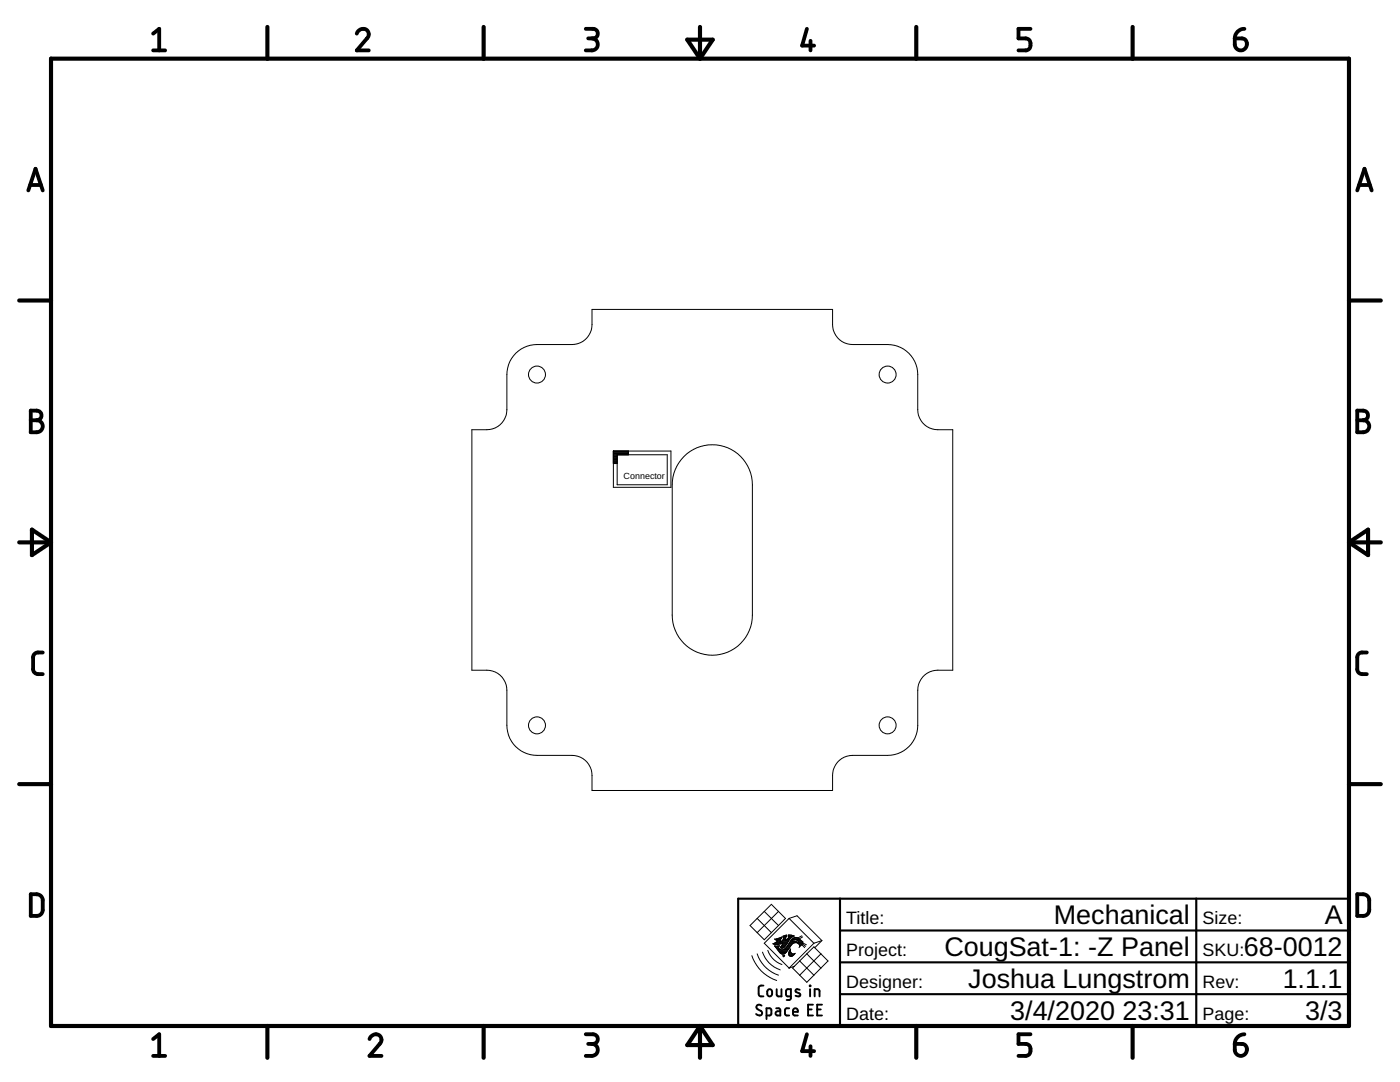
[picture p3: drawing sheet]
<svg xmlns="http://www.w3.org/2000/svg" width="279mm" height="216mm" viewBox="0 0 279 216" stroke-linecap="round" stroke-linejoin="round" font-family="sans-serif">
<g fill="none" stroke="#000" stroke-width=".2">
<path d="M102.9 70.5a6 6 0 0 1 4.3-1.8h7a4 4 0 0 0 4-4v-3h48v3a4 4 0 0 0 4 4h6.9a6 6 0 0 1 6.1 6v7a4 4 0 0 0 4 4h2.9v48h-2.9a4 4 0 0 0-4 4v7a6 6 0 0 1-6.1 6h-6.9a4 4 0 0 0-4 4v3h-48v-3a4 4 0 0 0-4-4h-7a6 6 0 0 1-6-6v-7a4 4 0 0 0-4-4h-3v-48h3a4 4 0 0 0 4-4v-7.6a5.9 5.9 0 0 1 1.7-3.6zM122.4 90h11.5v7.2h-11.5zM122.4 90.7h10.8v6h-10v-6M122.4 92.5h.8M122.4 92.4h.8M122.4 92.3h.8M122.4 92.2h.8M122.4 92.1h.8M122.4 91.9h.8M122.4 91.8h.8M122.4 91.7h.8M122.4 91.6h.8"/>
<path d="M122.4 91.5h.8M122.4 91.3h.8M122.4 91.2h.8M122.4 91.1h.8M122.4 91h.8M122.4 90.8h.8M122.4 90.6h3M122.4 90.5h3M122.4 90.4h3M122.4 90.3h3M122.4 90.1h3M125.4 90v.7"/>
<path d="M136.5 91.1a8 8 0 0 1 8.7-1.8 8 8 0 0 1 5 7.4v26a8 8 0 0 1-8 8 8 8 0 0 1-8-8v-26a8.1 8.1 0 0 1 2.3-5.6zM150.1 190.7a7.7 7.7 0 0 0 4.9 4.9M151.1 190.3a6.7 6.7 0 0 0 4.3 4.3M151.1 183.3l-1.4 1.4 2.8 2.8 2.9-2.8M151.1 183.3l2.8 2.8M152.2 190a5.6 5.6 0 0 0 3.5 3.5M152.5 181.9l1.4-1.5 2.9 2.9-1.4 1.4M152.5 181.9l-1.4 1.4M152.5 181.9l2.9 2.8M153.2 189.6a4.6 4.6 0 0 0 2.9 2.9M154.3 188.3h1.7M154.5 188.4h1"/>
<path d="M154.6 188.2h2.5M154.7 188.9h.7M154.7 187.5h1.1M154.8 189h.5M154.8 188h2.4M154.9 189.1h.4M154.9 187.6h.8M155 187.3h.9M155 189.2h.4M155 187.9h.7M155.1 189.4h.5M155.1 187.7h.6"/>
<path d="M155.1 187.8h.6M155.2 189.5h.6M155.2 188.8h.3M155.2 189.6h2M155.3 189v.1M155.3 189.7h1.8M155.4 181.9l-4.3 4.2M155.4 187.2h.6M155.4 188.9l.2-.2-1 .1 .9 1.1M155.4 188.9l-.1 .1M155.4 189.8h1.7M155.5 189.9h1.5"/>
<path d="M155.5 189.9l.5 .5 .6-.1M155.6 190.1h1.3M155.7 187.1h.3M155.7 187.9h1.6M155.7 190.2h1M155.7 187.6v.4M155.7 189h.8M155.8 189.1h.6M155.9 188.9l-.2 .1 .1 .1M155.9 188.9h.7M155.9 190.3h.7M155.9 187h.1"/>
<path d="M156 187l-1.4 .4 .6 .3-1 .6 .8 .2 1.3-.3-.3 .5M156 187v.3l-.3 .3M156 188.8h.7M156 188.7l-.1 .2M156 187.8h1.4M156 188.6h.8M156.1 188.5h.8M156.1 187.7h1.3M156.2 188.4h.8M156.2 187.6l-.5 .4M156.2 188.3h.9M156.2 187.6h.6"/>
<path d="M156.3 186.9h.7M156.3 190.8h.2M156.3 187.1h.5M156.3 187h.5M156.3 187.5h.5M156.4 187.3h.4M156.4 190.9h.1M156.4 189.5h.9M156.4 187.2h.4M156.4 186.8h.6M156.5 190.8l-.1 .1M156.6 190.6h.1"/>
<path d="M156.6 189.4h.8M156.6 190.6l-.4 .1 .2 .2M156.6 190.6l-.1 .2M156.7 189.2h.8M156.8 186.6h.2M156.8 189.1h.7M156.9 187.6h.6M157 189h.6M157 189a.92 .92 0 0 1-1.7 .1M157 186.9h-.2v.3M157 186.9v-.3l-.7 .2v.4l.1-.1-.2 .5M157 188.9h.7"/>
<path d="M157 187.5h.6M157.1 188.8h.7M157.2 187.3h.5M157.2 189.7l-.6 .6M157.2 188.6h.7M157.3 187.2h.5M157.3 188.5h.7M157.3 186.8h1.1M157.3 186.6h.7M157.3 189.5l-.1 .2M157.4 188.4h.7M157.4 187.1h.5"/>
<path d="M157.4 190.4l.2 .4M157.4 190.4h1.1M157.4 190.3h.7M157.4 190.2h.5M157.4 187l-.1-.4 1.2 .2a3 3 0 0 0-1.6 1.8l-.6 .6-.5-.1M157.4 187l-.6 .6v-.4M157.4 187h.7M157.4 190.5h1M157.4 190.1h.4M157.4 188.3h.8M157.5 186.9h.8M157.5 183.3l4.9 4.9"/>
<path d="M157.5 183.3l-5 4.9 5 5M157.5 183.3l1.6-.6 4.9 5M157.5 189.9h.3M157.5 190.6h.8M157.5 188.2h1M157.5 189.8h.3M157.6 189.7h.1M157.6 188h1.5M157.6 189.6l.2-.2-.1 .3M157.6 189.6l-.2 .8M157.6 189.6h.1M157.6 190.8h.5"/>
<path d="M157.6 187.9h1.4M157.7 189.5h.1M157.7 188.9l-.4 .6M157.7 189.7l.1 .4M157.7 187.8h1M157.7 187.8l-.7 1.2M157.7 187.8a1.15 1.15 0 0 1 2.1-.2l.2 .2M157.8 187.7h.4M157.8 190.1l.3 .2h.5M157.9 187.6h.4M158 187.5h.6M158.1 188.4l-.4 .5"/>
<path d="M158.1 187.3h1.4M158.3 187.2h1M158.5 190.4l-.5 .4h-.4M158.5 187.1h.6M158.6 190.3l.1-.1-.2 .2M158.6 190.3h.1M158.7 187.5h.9M159 187.6l.2 .1M159 187.6l-.4-.1-.5 .3h.6l.4 .2M159 187.6h.8M159.1 188l.2 .2M159.2 187.7h.7"/>
<path d="M159.2 188.2h.1M159.2 187.7l.2 .3M159.3 187.8h.8M159.3 188.2l-.6-.1-.6 .3M159.3 188.2h.1M159.3 188.3h.8M159.3 187.9h.9M159.4 188h.8M159.4 188v.2h-.1l.2 .2M159.4 188.2h.8M159.5 188.4h.5M159.5 188.4l.1 .3"/>
<path d="M159.5 188.5h.5M159.6 188.9l-.1 .2M159.6 188.6h.2M159.6 188.9h.1M159.6 191.7l2.8 2.9M159.6 188.8h.1M159.6 188.7v.2M160 188.5l.6 .6M160 186.7l-.8 .5M160 187.8l.2 .1M160.1 188.3l.7 .5M160.1 188.3l-.5 .6"/>
<path d="M160.2 188.2l.7 .3M160.2 186.9l-.7 .5M160.2 187.9l-.1 .4M161 190.3l-2.8 2.9 2.8 2.8 1.4-1.4M161 190.3l1.4-1.4 2.8 2.8-1.4 1.5M161 190.3l2.8 2.9M162.4 188.2l-4.9 5 1-.4M163.8 193.2l-1.4 1.4M163.8 190.3l-4.2 4.3M164 187.7l-1.6 .5M164 187.7l-1.4 1.4"/>
<circle cx="107.2" cy="74.7" r="1.69"/>
<circle cx="177.1" cy="74.7" r="1.69"/>
<circle cx="107.2" cy="144.7" r="1.69"/>
<circle cx="177.1" cy="144.7" r="1.69"/>
</g>
<g fill="none" stroke="#000" stroke-width=".83">
<path d="M10.2 11.7h259v193h-259zM53.4 5.4v6.3M96.5 5.4v6.3M137.2 7.9h5l-2.5 3.8zM139.7 5.4v6.3M182.9 5.4v6.3M226 5.4v6.3M3.8 60h6.4M269.2 60h6.4M3.8 108.2h6.4M6.4 105.7l3.8 2.5-3.8 2.6zM269.2 108.2h6.4"/>
<path d="M269.2 108.2l3.8-2.5v5.1zM3.8 156.5h6.4M269.2 156.5h6.4M53.4 204.7v6.4M96.5 204.7v6.4M139.7 204.7v6.4M139.7 204.7l2.5 3.8h-5zM182.9 204.7v6.4M226 204.7v6.4"/>
</g>
<g fill="none" stroke="#000" stroke-width=".76">
<path d="M30.6 6.7l1.2-.9v4.3M30.6 10.1h2.4M71.2 6.7a1.18 1.18 0 0 1 1.6-.9 1.18 1.18 0 0 1 .6 1.7l-2.2 2.6h2.4M116.9 5.8h1.4a.95 .95 0 0 1 1 .9 .95 .95 0 0 1-1 1h-.9M118.1 7.7a1.2 1.2 0 0 1 1.2 1.2 1.2 1.2 0 0 1-1.2 1.2h-1.2M161 5.8l-.9 3.3h2.4M161.8 8.1v2M205.7 5.8h-2.4v1.9h1.4a1.22 1.22 0 0 1 1 1.2 1.22 1.22 0 0 1-1 1.2h-1.4M246.4 7.7h1.5a1.2 1.2 0 0 1 .9 1.3 1.2 1.2 0 0 1-1.2 1 1.2 1.2 0 0 1-1.2-1.1zM248.3 5.8a1.92 1.92 0 0 0-1.9 1.9M5.7 38l1.4-4.3 1.4 4.3M6 36.9h2.2"/>
<path d="M270.9 38l1.4-4.3 1.4 4.3M271.2 36.9h2.2M6.1 81.9h1.2a.96 .96 0 0 1 1 1 .96 .96 0 0 1-1 1 1.2 1.2 0 0 1 1.2 1.2 1.2 1.2 0 0 1-1.2 1.2h-1.2zM6.1 83.9h1.2M270.9 81.9h1.2a.96 .96 0 0 1 .9 1 .96 .96 0 0 1-.9 1 1.2 1.2 0 0 1 1.2 1.2 1.2 1.2 0 0 1-1.2 1.2h-1.2zM270.9 83.9h1.2M8.5 130.2a1.65 1.65 0 0 0-1.6 .3l-.3 .6v2.4l.3 .7a1.71 1.71 0 0 0 1.6 .3M272.8 130.2a1.65 1.65 0 0 0-1.7 .3l-.2 .6v2.7l.2 .4a1.71 1.71 0 0 0 1.7 .3M6.1 178.4a2.43 2.43 0 0 1 2 .3l.3 .4 .1 .5v2.2l-.4 .7a2.35 2.35 0 0 1-2 .3zM270.9 178.4a2.43 2.43 0 0 1 1.9 .3l.3 .4 .2 .5-.1 2.2-.4 .7a2.35 2.35 0 0 1-1.9 .3zM30.6 207.3l1.2-.9v4.3M30.6 210.7h2.4"/>
<path d="M73.7 207.3a1.18 1.18 0 0 1 1.6-.9 1.18 1.18 0 0 1 .6 1.7l-2.2 2.6h2.4M116.9 206.4h1.4a.96 .96 0 0 1 1 .9 .96 .96 0 0 1-1 1h-.9M118.1 208.3a1.2 1.2 0 0 1 1.2 1.2 1.2 1.2 0 0 1-1.2 1.2h-1.2M161 206.4l-.9 3.3h2.4M161.8 208.8v1.9M205.7 206.4h-2.4v1.9h1.4a1.22 1.22 0 0 1 1 1.2 1.22 1.22 0 0 1-1 1.2h-1.4M246.4 208.3h1.5a1.2 1.2 0 0 1 .9 1.3 1.2 1.2 0 0 1-1.2 1.1 1.2 1.2 0 0 1-1.2-1.2zM248.3 206.4a1.95 1.95 0 0 0-1.9 1.9"/>
</g>
<path d="M167.6 179.3v25.4M238.7 179.3v25.4M269.2 179.3h-121.9v25.4M167.6 198.4h101.6M167.6 192h101.6M167.6 185.7h101.6" fill="none" stroke="#000" stroke-width=".42"/>
<g fill="none" stroke="#000" stroke-width=".38">
<path d="M152.4 196.7h-.7l-.3 .4 .1 1.5 .2 .2h.7M153.2 197.5l.5-.1a.81 .81 0 0 1 0 1.4h-.3l-.2-.3zM155 197.4v1.2l.4 .2h.6v-1.4M157.8 198.8h-.7l-.2-.2v-.9l.2-.3h.7v1.8l-.2 .3h-.6M159.6 197.5l-.7-.1-.2 .4 1 .5v.4a.75 .75 0 0 1-.9 0M161.6 196.7l.1 .1zM161.7 197.4v1.4M162.6 198.8v-1.4l.8 .1 .2 1.3M152 200.7a.54 .54 0 0 0-.8-.1 .54 .54 0 0 0 0 .8l.7 .3a.54 .54 0 0 1 0 .9 .54 .54 0 0 1-.8-.1l-.2-.2M153 202.6h.7l.2-.2v-1l-.2-.2h-.7v2.1M154.9 201.2h.6l.2 .2v1.2h-.5a.42 .42 0 0 1-.4-.4 .42 .42 0 0 1 .4-.4h.5M157.5 201.2h-.6l-.2 .3 .1 1 .7 .1"/>
<path d="M158.3 201.9h.9a.5 .5 0 0 0-.3-.7 .5 .5 0 0 0-.6 .5l.1 .8 .8 .1M161.3 201.4h.7M162.2 200.5h-.9v2.1h.9M163.1 201.4h.7M164 200.5h-.9v2.1h.9"/>
</g>
<g font-size="5.4">
<text x="210.3" y="184.4">Mechanical</text>
<text x="264.4" y="184.4">A</text>
<text x="188.5" y="190.8">CougSat-1: -Z Panel</text>
<text x="248.2" y="190.8">68-0012</text>
<text x="193.3" y="197.1">Joshua Lungstrom</text>
<text x="256" y="197.1">1.1.1</text>
<text x="201.6" y="203.5">3/4/2020</text>
<text x="224" y="203.5">23:31</text>
<text x="260.5" y="203.5">3/3</text>
</g>
<g font-size="3.6">
<text x="168.9" y="184.4">Title:</text>
<text x="240" y="184.4">Size:</text>
<text x="168.9" y="190.8">Project:</text>
<text x="240" y="190.8">SKU:</text>
<text x="168.9" y="197.1">Designer:</text>
<text x="240" y="197.1">Rev:</text>
<text x="168.9" y="203.5">Date:</text>
<text x="240" y="203.5">Page:</text>
</g>
<text font-size="1.8" x="124.5" y="95.5">Connector</text>
</svg>
